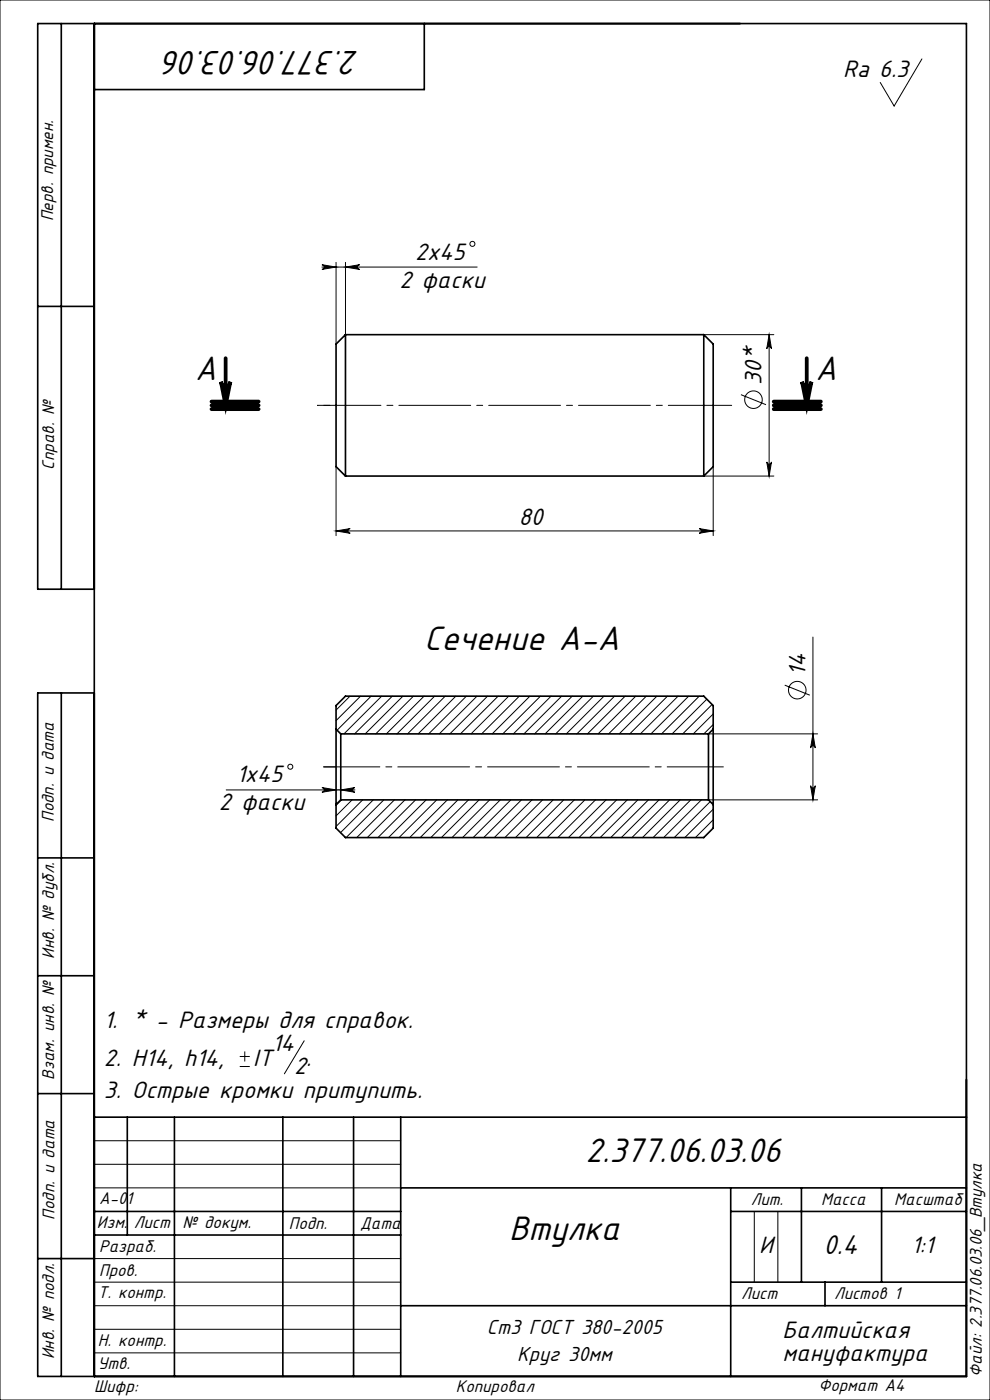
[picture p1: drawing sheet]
<svg xmlns="http://www.w3.org/2000/svg" width="210mm" height="297mm" viewBox="0 0 210 297" stroke-linecap="round" stroke-linejoin="round" font-family="sans-serif">
<g fill="none" stroke="#000" stroke-width=".21">
<path d="M0 0h210v297h-210zM195.6 12.5l-5.9 10-3-5M68.3 56.2l3 .5-3 .5a.5 .5 0 0 0 .5-.5 .5 .5 0 0 0-.5-.5zM68.3 56.7h32.9M71.3 55.7v17.3M73.3 56.7l3-.5a.5 .5 0 0 0-.5 .5 .5 .5 0 0 0 .5 .5zM73.3 55.7v15.3M149.3 71h14.9M163.2 71v30M163.2 71l.5 3a.5 .5 0 0 0-.5-.5 .5 .5 0 0 0-.5 .5zM71.3 99v14.6M151.3 99v14.6"/>
<path d="M157.2 83.7l5.3 2.2M162.7 98a.5 .5 0 0 0 .5 .5 .5 .5 0 0 0 .5-.5l-.5 3zM71.3 112.6l3-.5a.5 .5 0 0 0-.5 .5 .5 .5 0 0 0 .5 .5zM71.3 112.6h80M148.3 112.1l3 .5-3 .5a.5 .5 0 0 0 .5-.5 .5 .5 0 0 0-.5-.5zM149.3 101h14.9M172.4 135.2v34.5M74.2 147.7l-2.9 2.9M76.5 147.7l-5.2 5.2M78.7 147.7l-7.2 7.2M81 147.7l-8 8M83.2 147.7l-8 8"/>
<path d="M85.5 147.7l-8 8M87.7 147.7l-8 8M90 147.7l-8 8M92.2 147.7l-8 8M94.4 147.7l-8 8M96.7 147.7l-8 8M98.9 147.7l-8 8M101.2 147.7l-8 8M103.4 147.7l-8 8M105.7 147.7l-8 8M107.9 147.7l-8 8M110.2 147.7l-8 8"/>
<path d="M112.4 147.7l-8 8M114.6 147.7l-8 8M116.9 147.7l-8 8M119.1 147.7l-8 8M121.4 147.7l-8 8M123.6 147.7l-8 8M125.9 147.7l-8 8M128.1 147.7l-8 8M130.4 147.7l-8 8M132.6 147.7l-8 8M134.9 147.7l-8 8M137.1 147.7l-8 8"/>
<path d="M139.3 147.7l-8 8M141.6 147.7l-8 8M143.8 147.7l-8 8M146.1 147.7l-8 8M148.3 147.7l-8 8M149.9 148.3l-7.3 7.4M150.3 155.7h23.1M151 149.5l-6.2 6.2M151.3 151.5l-4.2 4.2M151.3 153.7l-2 2M166.5 145.3l5.3 2.2M172.4 155.7l.5 3a.5 .5 0 0 0-.5-.5 .5 .5 0 0 0-.5 .5z"/>
<path d="M48 167.6h27.3M68.3 167.1l3 .5-3 .5a.5 .5 0 0 0 .5-.5 .5 .5 0 0 0-.5-.5zM72.3 167.6l3-.5a.5 .5 0 0 0-.5 .5 .5 .5 0 0 0 .5 .5zM72.4 169.7l-1.1 1.1M74.7 169.7l-3.4 3.4M76.9 169.7l-5.6 5.6M79.2 169.7l-7 6.9M81.4 169.7l-8 8M83.7 169.7l-8 8M85.9 169.7l-8 8M88.2 169.7l-8 8M90.4 169.7l-8 8"/>
<path d="M92.6 169.7l-8 8M94.9 169.7l-8 8M97.1 169.7l-8 8M99.4 169.7l-8 8M101.6 169.7l-8 8M103.9 169.7l-8 8M106.1 169.7l-8 8M108.4 169.7l-8 8M110.6 169.7l-8 8M112.9 169.7l-8 8M115.1 169.7l-8 8M117.3 169.7l-8 8"/>
<path d="M119.6 169.7l-8 8M121.8 169.7l-8 8M124.1 169.7l-8 8M126.3 169.7l-8 8M128.6 169.7l-8 8M130.8 169.7l-8 8M133.1 169.7l-8 8M135.3 169.7l-8 8M137.5 169.7l-8 8M139.8 169.7l-8 8M142 169.7l-8 8M144.3 169.7l-8 8"/>
<path d="M146.5 169.7l-8 8M148.8 169.7l-8 8M150.3 169.7h23.1M150.7 170.1l-7.7 7.6M151.3 171.7l-6 6M151.3 173.9l-3.8 3.8M171.9 166.7a.5 .5 0 0 0 .5 .5 .5 .5 0 0 0 .5-.5l-.5 3zM50.9 226.3h2.1M50.9 224.1h2.1M51.9 223.1v2.1M64.5 220.8l-4.2 7M20 242h65"/>
<path d="M20 247h65M20 252h65M160 257v15M165 257v15M20 277h65M20 272h65M20 267h65M20 287h65M20 282h65"/>
<circle cx="100.2" cy="51.7" r=".53"/>
<circle cx="159.8" cy="84.8" r="1.86"/>
<circle cx="169.1" cy="146.4" r="1.86"/>
<circle cx="61.6" cy="162.7" r=".53"/>
</g>
<path d="M46.9 81a1 1 0 0 0 1 .9 1 1 0 0 0 1-.9l-1 5zM170.1 81a1 1 0 0 0 1 .9 1 1 0 0 0 1-.9l-1 5z" fill="none" stroke="#000" stroke-width=".8" stroke-linecap="butt"/>
<path d="M47.9 76v10M171.1 76v10M44.9 86.8h10zM44.9 86h10M44.9 85.2h10M164.1 86h10M164.1 85.2h10M164.1 86.8h10" fill="none" stroke="#000" stroke-width=".8"/>
<path d="M71.3 162.7h-2.6" fill="none" stroke="#000" stroke-width=".21" stroke-dasharray="15.2 1.3 1.3 1.3"/>
<path d="M68.7 162.7h84.7" fill="none" stroke="#000" stroke-width=".21" stroke-dasharray="15.2 1.3 1.3 1.3" stroke-dashoffset="3.3"/>
<path d="M71.3 86h-3.9" fill="none" stroke="#000" stroke-width=".21" stroke-dasharray="15.2 1.3 1.3 1.3" stroke-dashoffset="15.2"/>
<path d="M67.4 86h87.8" fill="none" stroke="#000" stroke-width=".21" stroke-dasharray="15.2 1.3 1.3 1.3" stroke-dashoffset="1.8"/>
<g fill="none" stroke="#000" stroke-width=".35">
<path d="M13 5v120M20 5v287M90 5v14h-70M8 65h12M73.3 71v30M73.3 71l-2 2v26l2 2M73.3 71h76M149.3 71v30M149.3 71l2 2v26l-2 2M73.3 101h76M20 125h-12v-120h197v287h-197v-145h12M13 147v145"/>
<path d="M71.3 154.7v16M71.3 154.7v-5l2-2h76l2 2v5M71.3 154.7l1 1M72.3 155.7v14M72.3 155.7h78M150.3 155.7v14M151.3 154.7v16M151.3 154.7l-1 1M71.3 170.7v5l2 2h76l2-2v-5M72.3 169.7l-1 1M72.3 169.7h78M150.3 169.7l1 1"/>
<path d="M8 182h12M8 207h12M8 232h12M20 237h185M27 237v25M37 237v55M60 237v55M75 237v55M85 237v55M20 257h65M85 252h120M155 252v40"/>
<path d="M155 257h50M170 252v20M187 252v20M8 267h12M20 262h65M85 277h120M155 272h50M175 272v5"/>
</g>
<g fill="#000">
<path d="M73.3 56.7l3-.5a.5 .5 0 0 0-.5 .5 .5 .5 0 0 0 .5 .5zM68.3 56.2l3 .5-3 .5a.5 .5 0 0 0 .5-.5 .5 .5 0 0 0-.5-.5zM72.3 167.6l3-.5a.5 .5 0 0 0-.5 .5 .5 .5 0 0 0 .5 .5zM68.3 167.1l3 .5-3 .5a.5 .5 0 0 0 .5-.5 .5 .5 0 0 0-.5-.5z"/>
<path d="M163.2 71l.5 3a.5 .5 0 0 0-.5-.5 .5 .5 0 0 0-.5 .5zM162.7 98a.5 .5 0 0 0 .5 .5 .5 .5 0 0 0 .5-.5l-.5 3z"/>
<path d="M170.1 81a1 1 0 0 0 1 .9 1 1 0 0 0 1-.9l-1 5zM46.9 81a1 1 0 0 0 1 .9 1 1 0 0 0 1-.9l-1 5z"/>
<path d="M71.3 112.6l3-.5a.5 .5 0 0 0-.5 .5 .5 .5 0 0 0 .5 .5zM148.3 112.1l3 .5-3 .5a.5 .5 0 0 0 .5-.5 .5 .5 0 0 0-.5-.5z"/>
<path d="M171.9 166.7a.5 .5 0 0 0 .5 .5 .5 .5 0 0 0 .5-.5l-.5 3zM172.4 155.7l.5 3a.5 .5 0 0 0-.5-.5 .5 .5 0 0 0-.5 .5z"/>
</g>
<g font-size="8">
<text x="76.2" y="10.7" transform="rotate(-180 76.2 10.7)">2.377.06.03.06</text>
<text x="41.4" y="80.7">A</text>
<text x="173" y="80.7">A</text>
<text x="90" y="137.9">Сечение A-A</text>
<text x="124.2" y="246.6">2.377.06.03.06</text>
<text x="108" y="263.1">Втулка</text>
</g>
<text font-size="6.4" x="174.7" y="266">0.4</text>
<g font-size="5.6">
<text x="178.9" y="16.2">Ra 6.3</text>
<text x="88.1" y="55.1">2x45</text>
<text x="84.7" y="61">2 фаски</text>
<text x="161.5" y="81.7" transform="rotate(-90 161.5 81.7)">30*</text>
<text x="110.1" y="111.4">80</text>
<text x="170.8" y="143.3" transform="rotate(-90 170.8 143.3)">14</text>
<text x="50.2" y="166">1x45</text>
<text x="46.4" y="171.9">2 фаски</text>
<text x="22" y="218.1">1. * - Размеры для справок.</text>
<text x="22" y="226.2">2. Н14, h14,</text>
<text x="53.7" y="226.2">IT</text>
<text x="57.7" y="223">14</text>
<text x="62.4" y="227.9">2</text>
<text x="65" y="226.2">.</text>
<text x="22" y="232.8">3. Острые кромки притупить.</text>
<text x="161.1" y="265.7">И</text>
<text x="193.4" y="265.8">1:1</text>
<text x="166" y="283.8">Балтийская</text>
<text x="166" y="288.7">мануфактура</text>
</g>
<g font-size="4.8">
<text x="103.3" y="283">Ст3 ГОСТ 380-2005</text>
<text x="109.7" y="288.6">Круг 30мм</text>
</g>
<g font-size="4">
<text x="11.3" y="46.9" transform="rotate(-90 11.3 46.9)">Перв. примен.</text>
<text x="11.5" y="99.6" transform="rotate(-90 11.5 99.6)">Справ. №</text>
<text x="11.4" y="174.4" transform="rotate(-90 11.4 174.4)">Подп. и дата</text>
<text x="11.5" y="203.4" transform="rotate(-90 11.5 203.4)">Инв. № дубл.</text>
<text x="11.5" y="229" transform="rotate(-90 11.5 229)">Взам. инв. №</text>
<text x="21" y="255.5">А-01</text>
<text x="159.2" y="255.6">Лит.</text>
<text x="174.2" y="255.6">Масса</text>
<text x="189.7" y="255.6">Масштаб</text>
<text x="11.5" y="258.8" transform="rotate(-90 11.5 258.8)">Подп. и дата</text>
<text x="20.6" y="260.5">Изм.</text>
<text x="28.4" y="260.5">Лист</text>
<text x="38.7" y="260.5">№ докум.</text>
<text x="61.3" y="260.6">Подп.</text>
<text x="76.4" y="260.6">Дата</text>
<text x="21" y="265.6">Разраб.</text>
<text x="20.7" y="275.4">Т. контр.</text>
<text x="21" y="270.8">Пров.</text>
<text x="157.2" y="275.6">Лист</text>
<text x="176.9" y="275.6">Листов 1</text>
<text x="20.7" y="285.6">Н. контр.</text>
<text x="11.5" y="288.4" transform="rotate(-90 11.5 288.4)">Инв. № подл.</text>
<text x="20.7" y="290.4">Утв.</text>
<text x="208.3" y="292.1" transform="rotate(-90 208.3 292.1)">Файл: 2.377.06.03.06_Втулка</text>
<text x="20" y="295.3">Шифр:</text>
<text x="96.7" y="295.3">Копировал</text>
<text x="173.6" y="295.1">Формат A4</text>
</g>
</svg>
